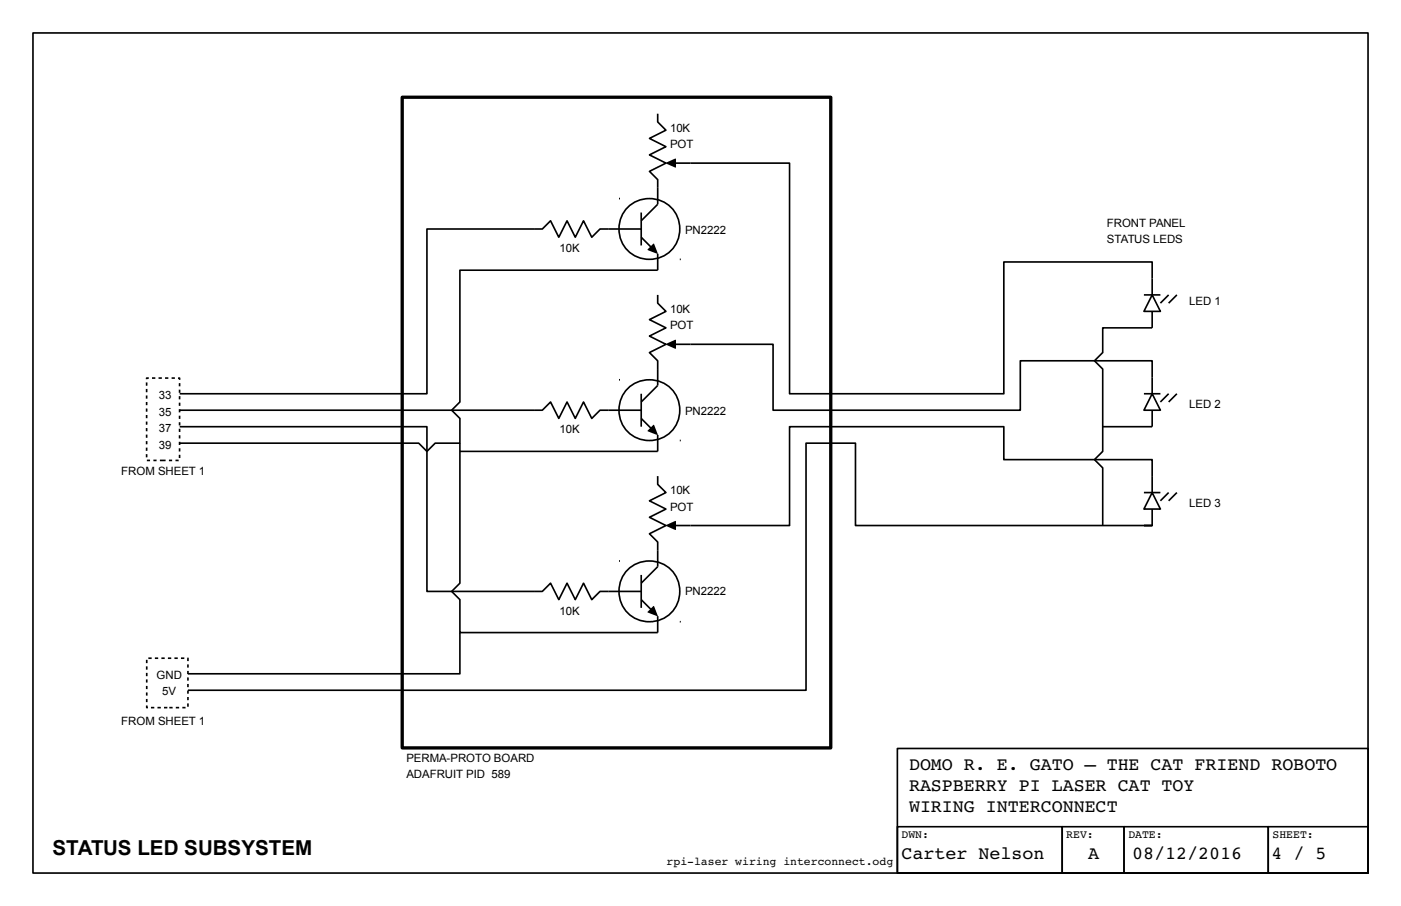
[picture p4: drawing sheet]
<svg xmlns="http://www.w3.org/2000/svg" width="432mm" height="279mm" viewBox="0 0 432 279" stroke-linecap="round" stroke-linejoin="round" font-family="sans-serif">
<g fill="none" stroke="#000" stroke-width=".51">
<path d="M10.2 10.2h411.4v259h-411.4zM202.7 35.1v2.5l2.5 2.5-5 2.6 5 2.5-5 2.6 5 2.5-5 2.5 2.5 2.6v7.6l-5.1 5.1M208.2 50.3h35.1v71.1h66.1v-40.6h45.7v10.1M197.6 70.6h-12.7l-2.5 2.6-2.6-5.1-2.5 5.1-2.5-5.1-2.6 5.1-2.5-5.1-2.6 2.5h-35.5v50.8h-76.2M197.6 65.5v10.2M197.6 73.2l3 3M202.7 78.2v5.1h-61v40.7l-2.5 2.5 2.5 2.5v7.7h-7.6l-2.5 2.5-2.6-2.5h-73.6M202.7 90.9v2.6l2.5 2.5-5 2.6 5 2.5-5 2.5 5 2.6-5 2.5 2.5 2.6v7.6l-5.1 5.1M352.6 90.9h5M355.1 90.9l2.5 5.1h-5zM355.1 96v5.1h-15.2v7.6l-2.6 2.6 2.6 2.5v25.4l-2.6 2.5 2.6 2.6v17.8M360.2 90.9l-2.6 2.6"/>
<path d="M362.7 90.9l-2.5 2.6M45.2 117.9v1.1M45.2 119.9v1.1M45.9 116.6h-.7v.3M46.8 116.6h1.1M48.9 116.6h1M50.9 116.6h1M52.9 116.6h1M54.9 116.6h.5v.6M55.4 118.1v1M208.2 106.2h30.1v20.3h76.2v-15.2h40.6v10.1M45.2 122v.9"/>
<path d="M45.2 124v1M45.2 126v1M45.2 128v1M45.2 130v1M45.2 132v1M45.2 134v1M45.2 136v1M45.2 138v1M55.4 120.2v.9M55.4 122.2v1M55.4 124.2v1M55.4 126.2v1"/>
<path d="M55.4 128.2v1M55.4 130.2v1M55.4 132.2v1M55.4 134.2v1M55.4 136.2v1M55.4 138.3v.9M55.4 126.5h111.7l2.6-2.5 2.5 5 2.6-5 2.5 5 2.5-5 2.6 5 2.5-2.5h12.7M55.4 131.6h76.2v50.8h35.5l2.6-2.6 2.5 5.1 2.6-5.1 2.5 5.1 2.5-5.1 2.6 5.1 2.5-2.5h12.7M141.7 136.7v43.1l-2.5 2.6 2.5 2.5v10.2h61v-5.1M197.6 121.4v10.2M197.6 129l3 3M202.7 134.1v5.1h-61"/>
<path d="M352.6 121.4h5M355.1 121.4l2.5 5.1h-5zM355.1 126.5v5.1h-15.2M360.2 121.4l-2.6 2.6M362.7 121.4l-2.5 2.6M45.2 140.1v.9M45.3 142h.9M47.3 142h1M49.3 142h1.7M52.1 142h1M54.1 142h1M55.4 140.3v1"/>
<path d="M202.7 146.8v2.6l2.5 2.5-5 2.5 5 2.6-5 2.5 5 2.6-5 2.5 2.5 2.5v7.7l-5.1 5M352.6 151.9h5M355.1 151.9l2.5 5.1h-5zM355.1 151.9v-10.2h-45.7v-10.1h-66.1v30.5h-35.1M355.1 157v5.1M360.2 151.9l-2.6 2.5M362.7 151.9l-2.5 2.5M197.6 177.3v10.2M352.6 162.1h2.5h-91.4v-25.4h-15.3v76.2h-190.5M141.7 195.1v12.7h-83.8M197.6 184.9l3 3M45.2 217.6v.6h.3"/>
<path d="M45.2 203.5v1M45.2 205.5v1M45.2 207.5v1M45.2 209.5v1M45.2 211.5v1M45.2 213.5v1M45.2 215.5v1M45.7 203h1M46.5 218.2h1.1M47.7 203h1.1M48.5 218.2h1.1M49.7 203h1.1"/>
<path d="M50.6 218.2h1M51.8 203h1M52.2 218.2h1M53.8 203h1M54.2 218.2h1M55.8 203h1M56.2 218.2h1M57.8 203l.1 .9M57.9 204.9v1M57.9 206.9v1M57.9 208.9v1M57.9 210.9v1"/>
<path d="M57.9 212.9v1M57.9 214.9v1M57.9 216.9v1M276.6 230.8h145.1v38.4h-145.1zM276.6 255h50.8v14.2h-50.8zM327.4 255h19v14.2h-19zM346.4 255h44.5v14.2h-44.5zM390.9 255h30.8v14.2h-30.8z"/>
<circle cx="200.1" cy="70.6" r="9.4"/>
<circle cx="200.1" cy="126.5" r="9.4"/>
<circle cx="200.1" cy="182.4" r="9.4"/>
</g>
<g fill="#000">
<path d="M205.2 50.2l3-1.3 .1 2.7-3-1.2z" fill-rule="evenodd"/>
<path d="M199.6 76.9l1.9-1.8 1.2 3.1-3.1-1z" fill-rule="evenodd"/>
<path d="M205.2 106.1l3-1.3 .1 2.7-3-1.2z" fill-rule="evenodd"/>
<path d="M201.4 131l.2 .1 1.1 3-3.1-1.1z" fill-rule="evenodd"/>
<path d="M205.2 162l3-1.3 .1 2.7-3-1.2z" fill-rule="evenodd"/>
<path d="M201.4 186.9h.2l1.1 3.1-3.1-1.2z" fill-rule="evenodd"/>
</g>
<path d="M124 30h132v200.6h-132z" fill="none" stroke="#000" stroke-width="1" stroke-linecap="butt"/>
<text font-size="6.3" x="16.2" y="263.6">STATUS LED SUBSYSTEM</text>
<g font-size="5.6">
<text x="280.2" y="237.4">DOMO R. E. GATO – THE CAT FRIEND ROBOTO</text>
<text x="280.2" y="244">RASPBERRY PI LASER CAT TOY</text>
<text x="280.2" y="250.5">WIRING INTERCONNECT</text>
<text x="277.8" y="265">Carter Nelson</text>
<text x="335.4" y="265">A</text>
<text x="348.9" y="265">08/12/2016</text>
<text x="391.9" y="265">4 / 5</text>
</g>
<g font-size="3.5">
<text x="206.5" y="40.6">10K</text>
<text x="206.5" y="45.7">POT</text>
<text x="341.1" y="69.8">FRONT PANEL</text>
<text x="172.5" y="77.8">10K</text>
<text x="211.1" y="72.1">PN2222</text>
<text x="341.1" y="74.9">STATUS LEDS</text>
<text x="366.5" y="94">LED 1</text>
<text x="206.5" y="96.5">10K</text>
<text x="206.5" y="101.6">POT</text>
<text x="49" y="123.1">33</text>
<text x="366.5" y="125.7">LED 2</text>
<text x="49" y="128.2">35</text>
<text x="211.1" y="128">PN2222</text>
<text x="49" y="133.2">37</text>
<text x="172.5" y="133.6">10K</text>
<text x="49" y="138.3">39</text>
<text x="37.4" y="146.3">FROM SHEET 1</text>
<text x="206.5" y="152.4">10K</text>
<text x="206.5" y="157.5">POT</text>
<text x="366.5" y="156.2">LED 3</text>
<text x="211.1" y="183.4">PN2222</text>
<text x="172.5" y="189.5">10K</text>
<text x="48.3" y="209.3">GND</text>
<text x="50" y="214.4">5V</text>
<text x="37.4" y="223.5">FROM SHEET 1</text>
<text x="125.2" y="234.9">PERMA-PROTO BOARD</text>
<text x="125.2" y="240">ADAFRUIT PID 589</text>
<text x="277.8" y="258.5">DWN:</text>
<text x="328.6" y="258.5">REV:</text>
<text x="347.8" y="258.5">DATE:</text>
<text x="392.2" y="258.5">SHEET:</text>
<text x="205.5" y="266.7">rpi­laser wiring interconnect.odg</text>
</g>
</svg>
